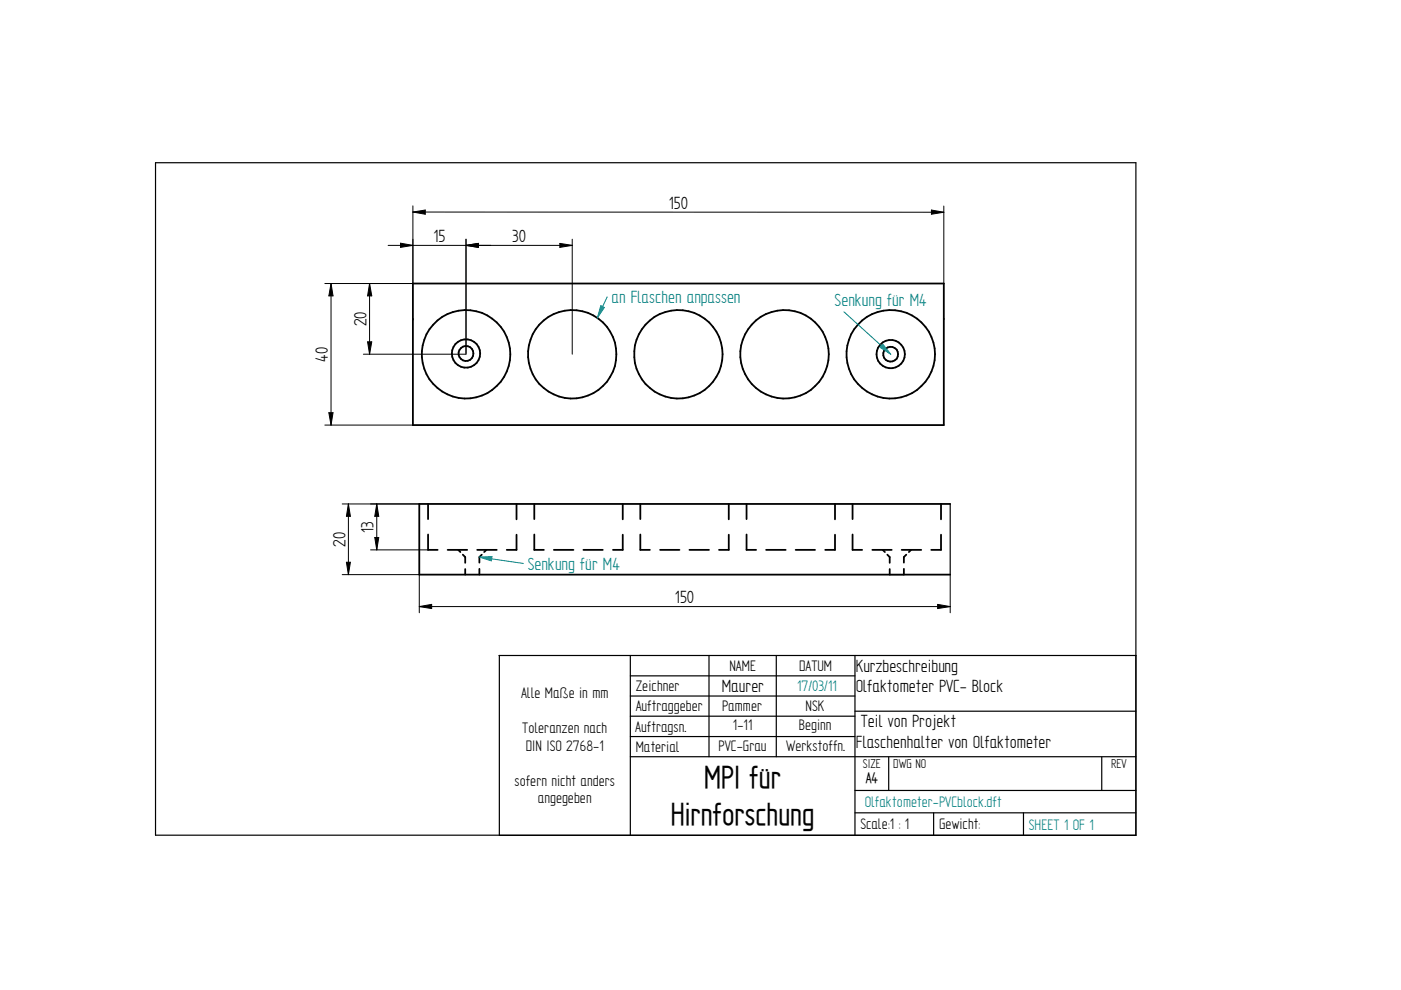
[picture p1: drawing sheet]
<svg xmlns="http://www.w3.org/2000/svg" width="297mm" height="210mm" viewBox="0 0 297 210" stroke-linecap="round" stroke-linejoin="round" font-family="sans-serif">
<g fill="none" stroke="#000" stroke-width=".25">
<path d="M105.8 139h135.1M105.9 139v38.1h134.9v-142.6h-207.8v142.6h207.8M133.6 139v38.1M150.3 139v21.4M164.6 139v21.4M181.3 139v38.1M133.6 143.3h47.7M133.6 147.6h47.7M133.6 151.8h47.7M133.6 156.2h47.7M181.3 150.8h59.5M133.6 160.4h107.2"/>
<path d="M181.3 167.6h59.5M181.3 172.3h59.5M188.4 160.5v7.1M197.9 172.3v4.8M217 172.3v4.8M233.6 160.5v7.1"/>
</g>
<g fill="none" stroke="#000" stroke-width=".38">
<path d="M87.5 60.1h112.6M87.5 67.6v22.5h112.6v-22.5"/>
<circle cx="98.8" cy="75.1" r="9.4"/>
<circle cx="121.3" cy="75.1" r="9.4"/>
<circle cx="143.8" cy="75.1" r="9.4"/>
<circle cx="166.3" cy="75.1" r="9.4"/>
<circle cx="188.9" cy="75.1" r="9.4"/>
</g>
<g fill="none" stroke="#000" stroke-width=".21">
<path d="M98.8 50.7v24.4h-21.8M98.8 52l2.6-.4v.9zM98.8 52h22.5M118.7 51.6l2.6 .4-2.6 .5zM121.3 50.7v24.4M68.9 60.1h18.6M70.2 60.1l.4 2.6h-.9zM70.2 60.1v30M77.9 72.5h.9l-.4 2.6zM78.4 60.1l.4 2.6h-.9zM78.4 60.1v15M68.9 90.1h18.6"/>
<path d="M69.7 87.5h.9l-.4 2.6z"/>
</g>
<path d="M98.8 52l2.6-.4v.9zM118.7 51.6l2.6 .4-2.6 .5zM70.2 60.1l.4 2.6h-.9zM78.4 60.1l.4 2.6h-.9zM77.9 72.5h.9l-.4 2.6zM69.7 87.5h.9l-.4 2.6z" fill="#000"/>
<path d="M128.7 62.9l-2 4.5" fill="none" stroke="#008080" stroke-width=".21"/>
<path d="M127.4 64.8l.7 .4-1.4 2.2z" fill="#008080"/>
<path d="M127.4 64.8l.7 .4-1.4 2.2zM178.9 66.1l9.9 9" fill="none" stroke="#008080" stroke-width=".21"/>
<g fill="none" stroke="#000" stroke-width=".38">
<circle cx="98.8" cy="75" r="1.58"/>
<circle cx="98.8" cy="75" r="3"/>
<circle cx="188.8" cy="75.1" r="1.57"/>
<circle cx="188.8" cy="75.1" r="3"/>
</g>
<path d="M187.2 73l1.6 2.1-2.2-1.4z" fill="#008080"/>
<path d="M187.2 73l1.6 2.1-2.2-1.4zM101.6 118.1l9.4 1.4" fill="none" stroke="#008080" stroke-width=".21"/>
<g fill="none" stroke="#000" stroke-width=".38">
<path d="M87.5 60.1v7.7M200.1 60.1v7.5M90.8 106.8v3.3M90.8 113.3v3.3h2M94.9 116.6h4.2M97.2 116.6l.4 .5M98.1 117.6l.5 .5v1.2M101.2 116.6h4.1M102.1 117.6l-.5 .5v1.2M103.1 116.6l-.4 .5M109.5 113.4v3.2h-2.1M109.5 106.8v3.3"/>
<path d="M113.3 113.3v3.3h2M113.3 106.8v3.3M117.4 116.6h4.2M123.7 116.6h4.1M132 113.4v3.2h-2M132 106.8v3.3M135.8 113.3v3.3h2M135.8 106.8v3.3M140 116.6h4.1M146.2 116.6h4.1M154.5 113.4v3.2h-2.1M154.5 106.8v3.3"/>
<path d="M158.3 113.3v3.3h2M158.3 106.8v3.3M162.4 116.6h4.2M168.7 116.6h4.1M177 113.4v3.2h-2M177 106.8v3.3M180.8 113.3v3.3h2M180.8 106.8v3.3M185 116.6h4.1M187.2 116.6l.4 .5M188.1 117.6l.5 .5v1.2M191.2 116.6h4.1"/>
<path d="M192.1 117.6l-.5 .5v1.2M193.2 116.6l-.5 .5M199.5 113.4v3.2h-2.1M199.5 106.8v3.3M201.5 106.8h-112.6v15h112.6M98.6 120.6v1.2M101.6 120.6v1.2M188.6 120.6v1.2M191.6 120.6v1.2"/>
</g>
<g fill="none" stroke="#000" stroke-width=".21">
<path d="M82.3 52h21.8M84.9 51.6l2.6 .4-2.6 .5zM87.5 43.6v16.5M87.5 45l2.7-.5v.9zM87.5 45h112.6M98.8 52l2.6-.4v.9zM98.8 50.7v24.2M197.5 44.5l2.6 .5-2.6 .4zM200.1 43.7v16.4M72.6 106.8h16.3M73.4 119.2h.9l-.4 2.6zM73.9 106.8l.4 2.7h-.9z"/>
<path d="M73.9 106.8v15M78.6 116.6h12.2M79.5 114h.8l-.4 2.6zM79.9 106.8l.4 2.7h-.8zM79.9 106.8v9.8M72.6 121.8h16.3v8.1M88.9 128.6l2.6-.5v.9zM88.9 128.6h112.6M198.8 128.1l2.7 .5-2.7 .4zM201.5 121.8v8.1"/>
</g>
<path d="M84.9 51.6l2.6 .4-2.6 .5zM87.5 45l2.7-.5v.9zM98.8 52l2.6-.4v.9zM197.5 44.5l2.6 .5-2.6 .4zM73.9 106.8l.4 2.7h-.9zM73.4 119.2h.9l-.4 2.6zM79.9 106.8l.4 2.7h-.8zM79.5 114h.8l-.4 2.6zM88.9 128.6l2.6-.5v.9zM198.8 128.1l2.7 .5-2.7 .4z" fill="#000"/>
<path d="M201.5 106.8v15M188.6 121.8h3" fill="none" stroke="#000" stroke-width=".25"/>
<path d="M101.6 118.1l2.7-.1-.1 .9z" fill="#008080"/>
<path d="M101.6 118.1l2.7-.1-.1 .9z" fill="none" stroke="#008080" stroke-width=".21"/>
<g font-size="7.6">
<text x="149.3" y="167.1">MPI für</text>
<text x="142.2" y="174.9">Hirnforschung</text>
</g>
<g font-size="4.2">
<text x="141.8" y="44.3">150</text>
<text x="91.9" y="51.4">15</text>
<text x="108.6" y="51.4">30</text>
<text x="77.7" y="69.2" transform="rotate(-90 77.7 69.2)">20</text>
<text x="69.5" y="76.7" transform="rotate(-90 69.5 76.7)">40</text>
<text x="79.2" y="112.9" transform="rotate(-90 79.2 112.9)">13</text>
<text x="73.2" y="115.9" transform="rotate(-90 73.2 115.9)">20</text>
<text x="143.1" y="127.9">150</text>
<text x="181.4" y="142.4">Kurzbeschreibung</text>
<text x="153" y="146.7">Maurer</text>
<text x="181.4" y="146.7">Olfaktometer PVC- Block</text>
<text x="182.5" y="154.2">Teil von Projekt</text>
<text x="181.4" y="158.5">Flaschenhalter von Olfaktometer</text>
</g>
<g font-size="4.2" fill="#008080">
<text x="129.7" y="64.3">an Flaschen anpassen</text>
<text x="177" y="64.8">Senkung für M4</text>
<text x="111.9" y="120.8">Senkung für M4</text>
</g>
<g font-size="3.7">
<text x="154.6" y="142.2">NAME</text>
<text x="169.4" y="142.2">DATUM</text>
<text x="110.5" y="147.9">Alle Maße in mm</text>
<text x="134.8" y="146.5">Zeichner</text>
<text x="110.7" y="155.4">Toleranzen nach</text>
<text x="134.7" y="155.2">Auftragsn.</text>
<text x="134.8" y="150.8">Auftraggeber</text>
<text x="153.1" y="150.7">Pammer</text>
<text x="155.4" y="154.9">1-11</text>
<text x="169.4" y="154.8">Beginn</text>
<text x="170.8" y="150.7">NSK</text>
<text x="111.5" y="159.1">DIN ISO 2768-1</text>
<text x="134.8" y="159.4">Material</text>
<text x="152.4" y="159.3">PVC-Grau</text>
<text x="166.7" y="159.3">Werkstoffn.</text>
<text x="109.1" y="166.6">sofern nicht anders</text>
<text x="114" y="170.3">angegeben</text>
<text x="182.4" y="175.8">Scale:1 : 1</text>
<text x="199.1" y="175.8">Gewicht:</text>
</g>
<g font-size="3.7" fill="#008080">
<text x="169" y="146.5">17/03/11</text>
<text x="183.3" y="171.1">Olfaktometer-PVCblock.dft</text>
<text x="218.1" y="175.9">SHEET 1 OF 1</text>
</g>
<text font-size="3.6" x="183.6" y="166.1">A4</text>
<g font-size="3.1">
<text x="183" y="162.9">SIZE</text>
<text x="189.4" y="162.9">DWG NO</text>
<text x="235.6" y="162.9">REV</text>
</g>
</svg>
